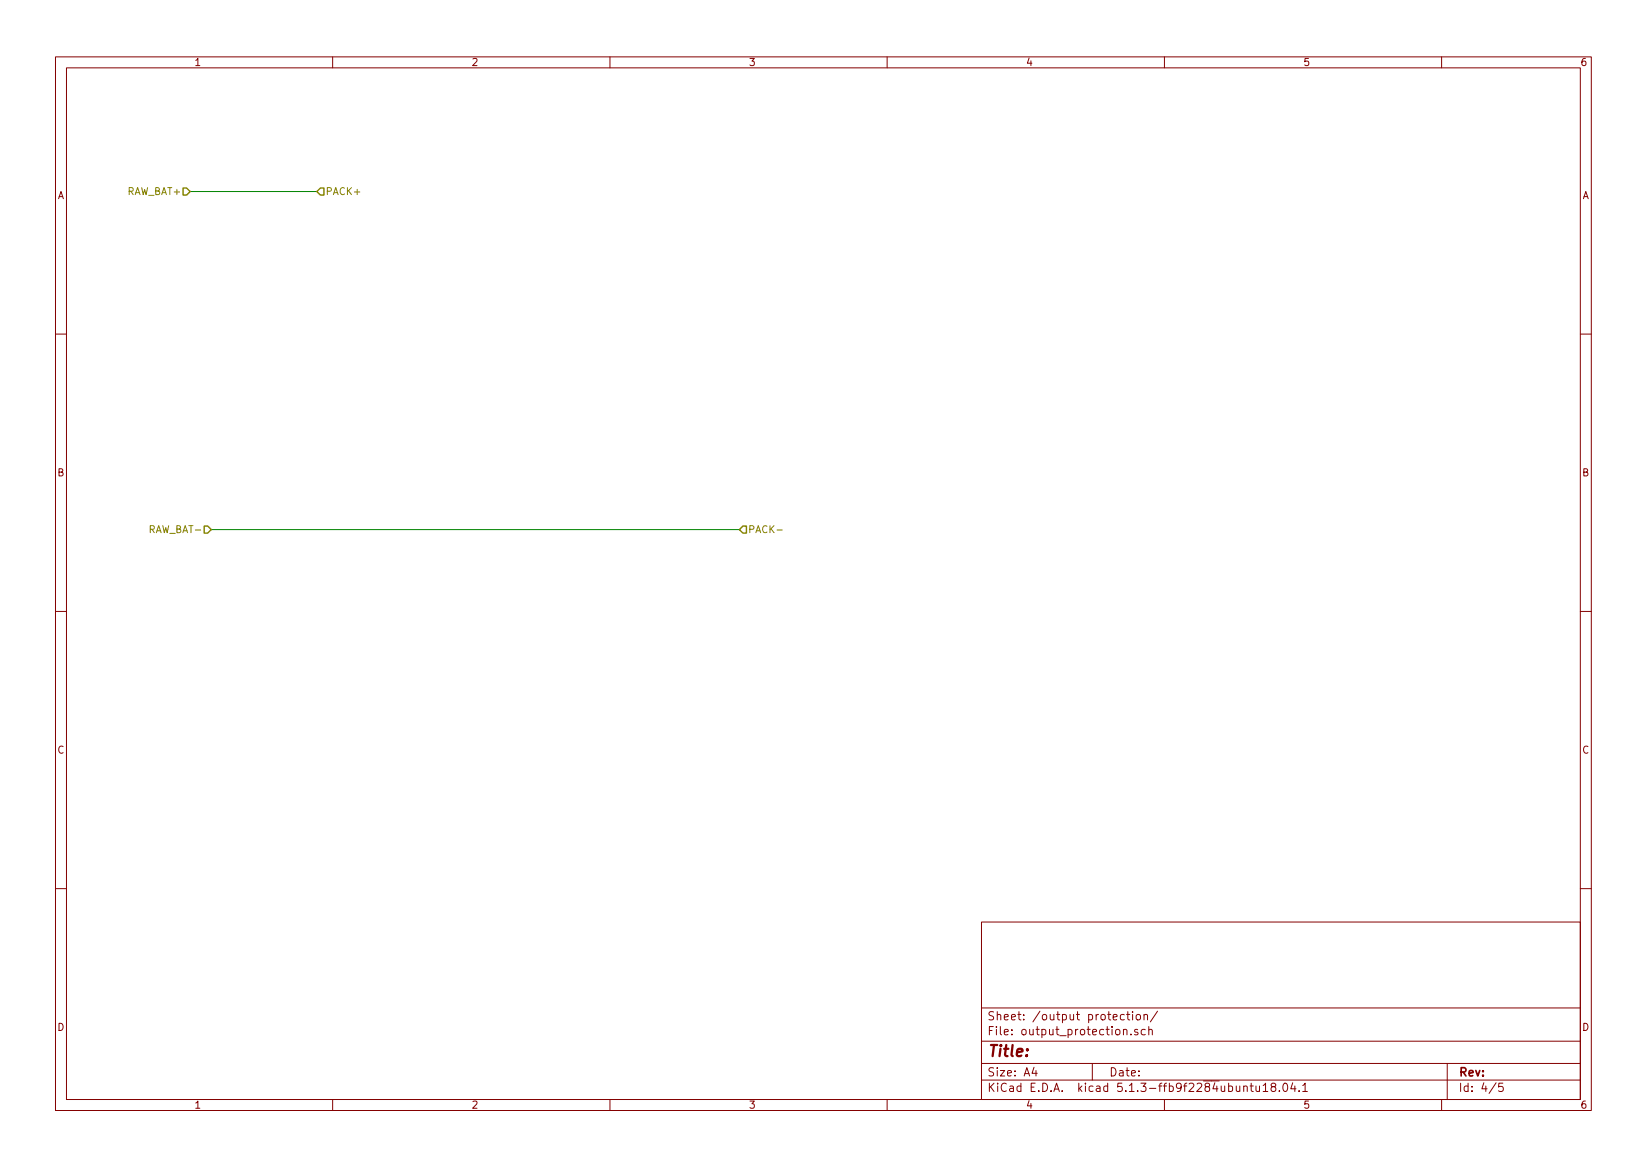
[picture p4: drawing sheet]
<svg xmlns="http://www.w3.org/2000/svg" width="297mm" height="210mm" viewBox="0 0 297 210" stroke-linecap="round" stroke-linejoin="round" font-family="sans-serif">
<g fill="none" stroke="#840000" stroke-width=".18">
<path d="M10 10.3h277v189.9h-277zM12 12.2h273v186.1h-273zM60 10.3v1.9M110 10.3v1.9M160 10.3v1.9M210 10.3v1.9M260 10.3v1.9M10 60.2h2M285 60.2h2M10 110.3h2M285 110.3h2M10 160.2h2"/>
<path d="M177 166.3h108v32h-108zM285 160.2h2M60 198.3v1.9M110 198.3v1.9M160 198.3v1.9M177 194.8h108M177 191.8h108M177 187.8h108M177 181.8h108M186.5 192.5l-.4 1h1M186.8 193v1M197 191.8v3"/>
<path d="M202.6 185.7l.2-.1 .4 .1 .1 .9M202.8 183l-.5-.1-.2 .3v.6l.2 .1 .5-.1M203.2 182.9h.6M203.4 182.4v1.3l.4 .2M204 186.5v.1M204.3 182.4v.2M204.3 182.9v1M205 183.1l.2-.2 .4 .2v.7l-.2 .1-.4-.1zM205.2 185.7l-.4-.1-.2 .2 .1 .2 .5 .2v.3h-.6M206.3 183.1l.3-.2 .3 .1 .1 .9M206.3 182.9v1M206.6 185.7l-.5-.1-.3 .3 .1 .6 .2 .1 .5-.1"/>
<path d="M207.2 185.7l.2-.1 .3 .1 .1 .9M207.2 185.1v1.5M208.8 182.3l-1.3 2M210 198.3v1.9M224.3 196l.2-.2 .4 .1v.9M225.5 195.8h.5M225.7 195.3v1.3l.3 .2M226.5 195.8v.8a.37 .37 0 0 0 .7 .1M227.2 195.8v1M227.8 195.8l.4-.5v1.5M227.8 196.8h.9M229.5 196l-.3-.3 .1-.2 .2-.2 .4 .1 .2 .2-.1 .2-.5 .2-.3 .3v.2l.3 .3h.3l.3-.3-.1-.4-.2-.1"/>
<path d="M230.7 196.7v.1M231.5 195.5l.2-.2a.81 .81 0 0 1 .6 .6 .81 .81 0 0 1-.3 .8l-.1 .1a.79 .79 0 0 1-.4-1.3zM233.1 195.2l-.3 1.1h.9M233.5 195.8v1M234.3 196.7v.1M234.9 195.8l.5-.5v1.5M234.9 196.8h.9M260 198.3v1.9M261 191.8v6.5M269.8 195.2l-1.2 2M271 195.3h-.7v.7l.2-.1 .5 .1 .1 .2-.1 .5-.2 .1-.5-.1"/>
</g>
<path d="M34.3 34.5h22.8M38.1 95.5h95.2" fill="none" stroke="#008400" stroke-width=".18"/>
<path d="M33 33.9h.7l.6 .6-.6 .7h-.7zM57.8 33.9h.6v1.3h-.6l-.7-.7zM36.8 94.9h.7l.6 .6-.6 .6h-.7zM134 94.9h.6v1.2h-.6l-.7-.6z" fill="none" stroke="#848400" stroke-width=".25"/>
<path d="M140.1 95.6h1" fill="none" stroke="#848400" stroke-width=".18"/>
<text font-size="2.8" fill="#840000" x="178" y="190.5">Title:</text>
<g font-size="2.1" fill="#840000">
<text x="178" y="184">Sheet: /output protection/</text>
<text x="178" y="186.7">File: output_protection.sch</text>
<text x="178" y="196.9">KiCad E.D.A. kicad 5.1.3-ffb9f2284ubuntu18.04.1</text>
<text x="178" y="194.1">Size: A4</text>
<text x="200" y="194.1">Date:</text>
<text x="263" y="194.1">Rev:</text>
<text x="263" y="196.9">Id: 4/5</text>
</g>
<g font-size="1.8" fill="#840000">
<text x="35" y="11.9">1</text>
<text x="85" y="11.9">2</text>
<text x="135" y="11.9">3</text>
<text x="185" y="11.9">4</text>
<text x="235" y="11.9">5</text>
<text x="285" y="11.9">6</text>
<text x="10.4" y="35.9">A</text>
<text x="285.4" y="35.9">A</text>
<text x="10.4" y="85.9">B</text>
<text x="285.4" y="85.9">B</text>
<text x="10.4" y="135.9">C</text>
<text x="285.4" y="135.9">C</text>
<text x="10.4" y="185.9">D</text>
<text x="285.4" y="185.9">D</text>
<text x="35" y="199.9">1</text>
<text x="85" y="199.9">2</text>
<text x="135" y="199.9">3</text>
<text x="185" y="199.9">4</text>
<text x="235" y="199.9">5</text>
<text x="285" y="199.9">6</text>
</g>
<g font-size="1.8" fill="#848400">
<text x="22.9" y="35.2">RAW_BAT+</text>
<text x="58.7" y="35.2">PACK+</text>
<text x="27.2" y="96.1">RAW_BAT-</text>
<text x="134.9" y="96.1">PACK-</text>
</g>
</svg>
